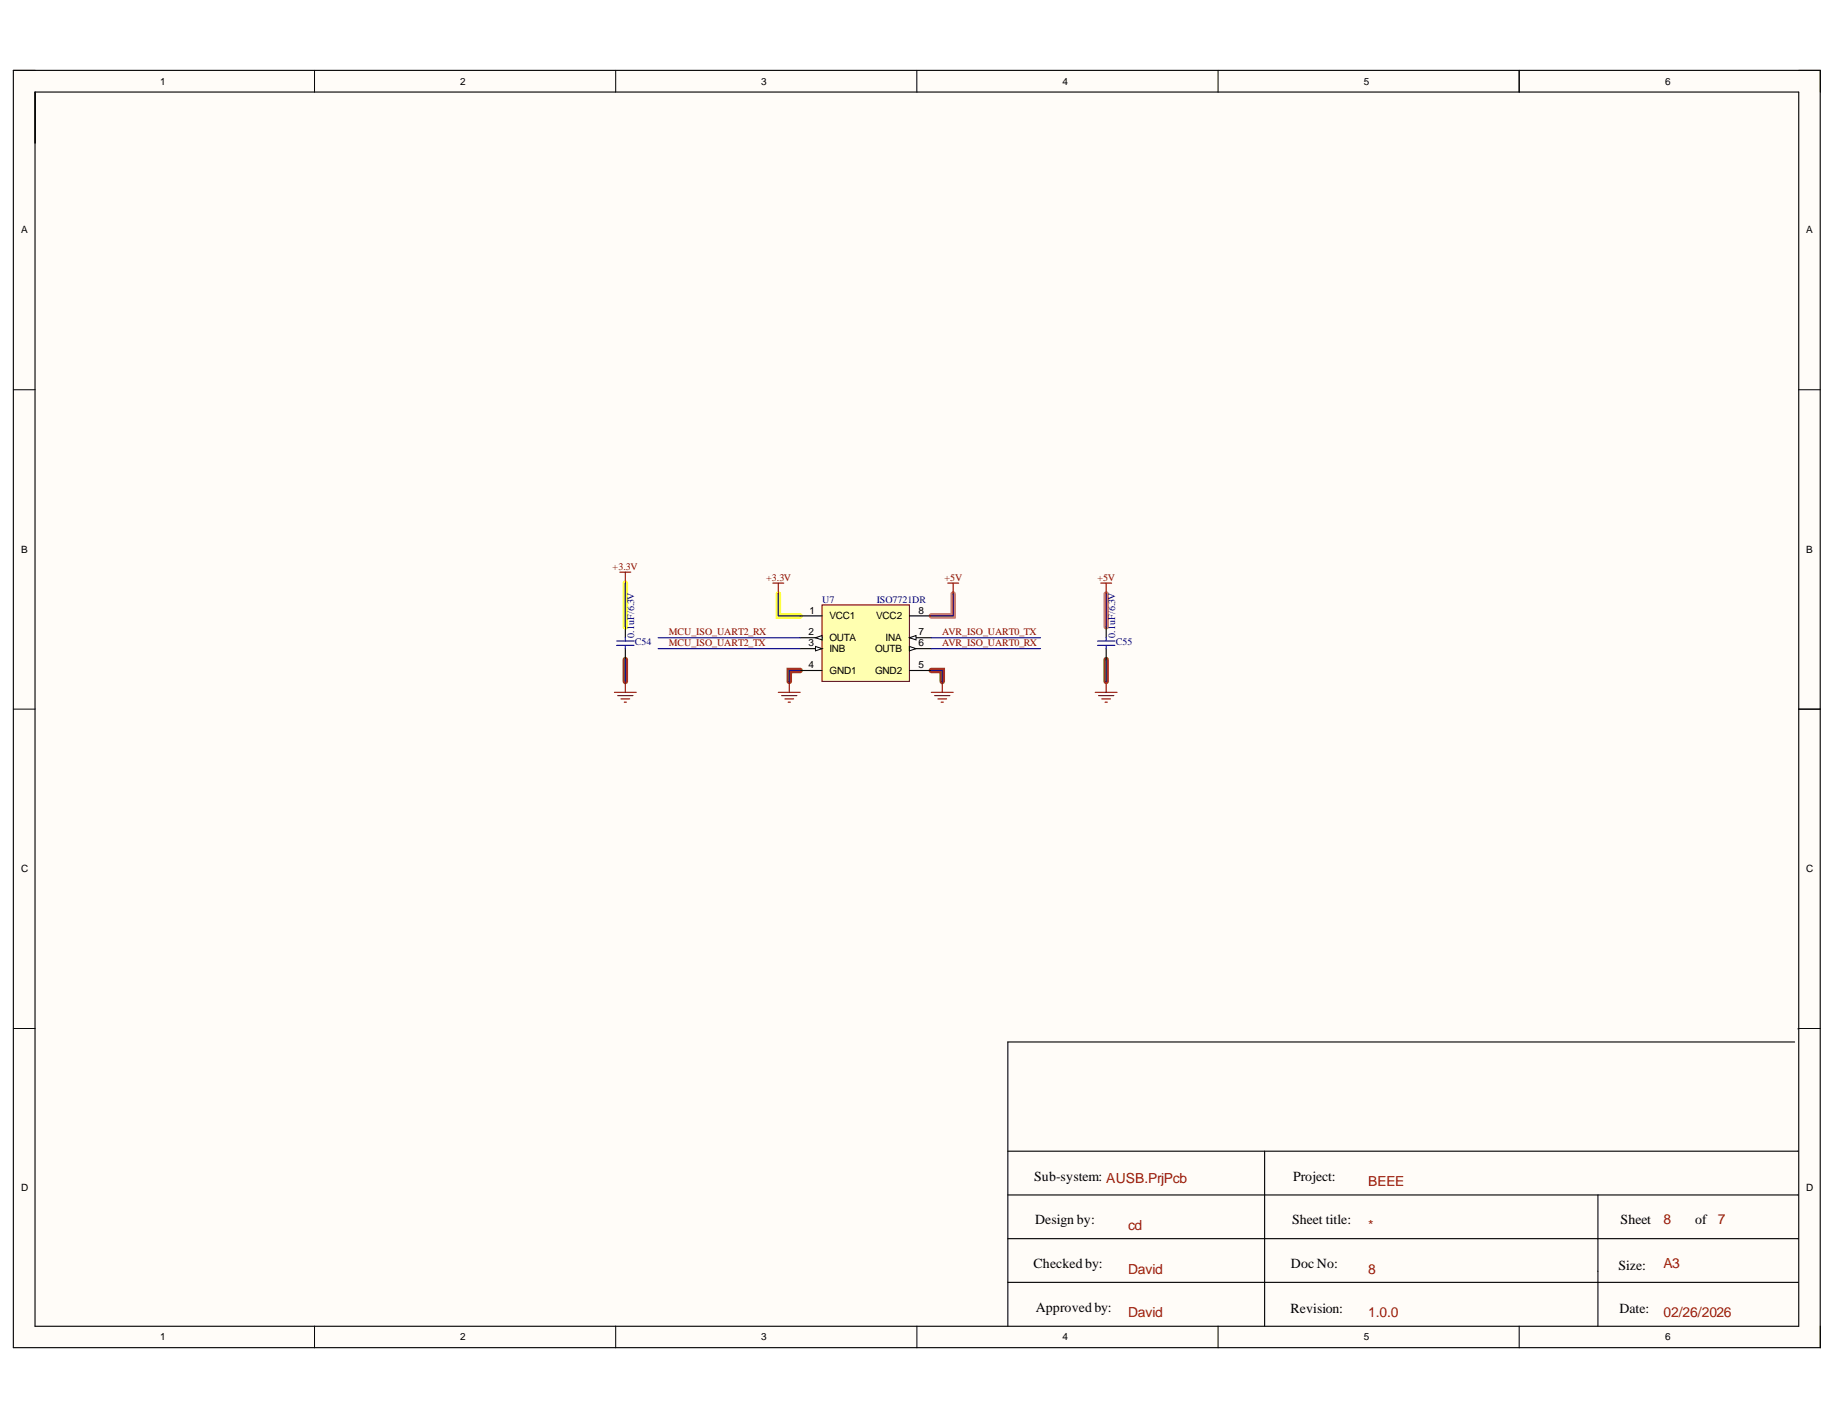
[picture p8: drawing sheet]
<svg xmlns="http://www.w3.org/2000/svg" width="279mm" height="216mm" viewBox="0 0 279 216" stroke-linecap="round" stroke-linejoin="round" font-family="sans-serif">
<g fill="#fffcf8">
<path d="M2 10.7h274.9v194.2h-274.9z" fill-rule="evenodd"/>
<path d="M5.4 14h268.1v187.6h-268.1z" fill-rule="evenodd"/>
</g>
<g fill="none" stroke="#000" stroke-width=".15">
<path d="M2 10.7h3.4M47.8 10.7v3.3M93.6 10.7v3.3M139.4 10.7v3.3M185.3 10.7v3.3M231.1 10.7v3.3M273.5 10.7h3.4v3.3M2 59.3h3.4M273.5 59.3h3.4M2 107.8h3.4M273.5 107.8h3.4M2 156.4h3.4"/>
<path d="M273.5 156.4h3.4M47.8 201.6v3.3M93.6 201.6v3.3M139.5 201.6v3.3M185.3 201.6v3.3M231.1 201.6v3.3M276.9 201.6v3.3"/>
</g>
<path d="M145 90.3v3.3h-3.4M168.2 90.3v5" fill="none" stroke="#ff6e6e" stroke-width=".85"/>
<path d="M95.1 88.7v6.6M118.4 90.3v3.3h3.3" fill="none" stroke="#ff0" stroke-width=".85"/>
<path d="M95.1 100.3v3.3M121.7 101.9h-1.7v1.7M141.6 101.9h1.7v1.7M168.2 100.3v3.3" fill="none" stroke="#960" stroke-width=".85"/>
<path d="M2 10.7h274.8v194.2h-274.8zM5.3 14h268.3v187.6h-268.3zM231.1 10.7v3.3M273.6 107.8h3.3M273 158.4h-119.7v43.2M273.5 156.4h.1M153.3 175h120.2M192.3 175v26.6M153.3 188.3h120.2M153.3 181.7h120.2M153.3 195h120.2M243 181.7v19.9" fill="none" stroke="#000" stroke-width=".17"/>
<path d="M125 92h13.3v11.6h-13.3z" fill-rule="evenodd" fill="#ffffb0"/>
<path d="M125 92h13.3v11.6h-13.3z" fill="none" stroke="#800000" stroke-width=".17"/>
<path d="M121.7 93.6h3.3M121.7 97h3.3" fill="none" stroke="#000" stroke-width=".17"/>
<path d="M124 97l1-.4v.7z" fill="#f8fcff"/>
<path d="M124 97l1-.4v.7z" fill="none" stroke="#000" stroke-width=".15"/>
<path d="M121.7 98.6h3.3" fill="none" stroke="#000" stroke-width=".17"/>
<path d="M124 98.3l1 .3-1 .4z" fill="#f8fcff"/>
<path d="M124 98.3l1 .3-1 .4z" fill="none" stroke="#000" stroke-width=".15"/>
<path d="M138.3 93.6h3.3M138.3 97h3.3M121.7 101.9h3.3" fill="none" stroke="#000" stroke-width=".17"/>
<path d="M138.3 97l1-.4v.7z" fill="#f8fcff"/>
<path d="M138.3 97l1-.4v.7z" fill="none" stroke="#000" stroke-width=".15"/>
<path d="M138.3 98.6h3.3" fill="none" stroke="#000" stroke-width=".17"/>
<path d="M138.3 98.3l1 .3-1 .4z" fill="#f8fcff"/>
<path d="M138.3 98.3l1 .3-1 .4z" fill="none" stroke="#000" stroke-width=".15"/>
<path d="M95.1 95.3v1.7M95.1 98.6v1.7M168.2 95.3v1.7M168.2 98.6v1.7M138.3 101.9h3.3" fill="none" stroke="#000" stroke-width=".17"/>
<g fill="none" stroke="#800000" stroke-width=".17">
<path d="M94.3 87h1.6M95.1 87v1.7M117.5 88.7h1.7M118.4 88.7v1.6M144.1 88.7h1.7M145 88.7v1.6M167.4 88.7h1.7M168.2 88.7v1.6M93.5 105.3h3.3M93.9 105.8h2.4M94.4 106.3h1.4M94.9 106.8h.4"/>
<path d="M95.1 103.6v1.7M118.4 105.3h3.3M118.9 105.8h2.3M119.4 106.3h1.3M119.9 106.8h.3M120 103.6v1.7M141.6 105.3h3.4M142.1 105.8h2.4M142.6 106.3h1.4M143.1 106.8h.4M143.3 103.6v1.7M166.6 105.3h3.3"/>
<path d="M167.1 105.8h2.3M167.6 106.3h1.3M168.1 106.8h.3M168.2 103.6v1.7"/>
</g>
<path d="M95.1 88.7v6.6M100.1 98.6h21.6M100.1 97h21.6M118.4 90.3v3.3h3.3M141.6 98.6h16.7M141.6 97h16.7M145 90.3v3.3h-3.4M168.2 90.3v5M95.1 100.3v3.3M121.7 101.9h-1.7v1.7M141.6 101.9h1.7v1.7M168.2 100.3v3.3" fill="none" stroke="#000080" stroke-width=".17"/>
<path d="M93.8 98.1h2.6M93.8 97.5h2.6M95.1 97v.5M95.1 98.1v.5M166.9 98.1h2.7M166.9 97.5h2.7M168.2 97v.5M168.2 98.1v.5" fill="none" stroke="#00f" stroke-width=".17"/>
<g font-size="2.1">
<text x="157.3" y="179.5">Sub-system: AUSB.PrjPcb</text>
<text x="196.7" y="179.5">Project:</text>
<text x="157.4" y="186.2">Design by:</text>
<text x="196.5" y="186.2">Sheet title:</text>
<text x="246.5" y="186.2">Sheet</text>
<text x="257.8" y="186.2">of</text>
<text x="157.2" y="192.9">Checkedby:</text>
<text x="196.3" y="192.9">Doc No:</text>
<text x="246.1" y="193">Size:</text>
<text x="157.5" y="199.4">Approvedby:</text>
<text x="196.3" y="199.6">Revision:</text>
<text x="246.3" y="199.6">Date:</text>
</g>
<g font-size="2.1" fill="#a61c00">
<text x="208.1" y="180.3">BEEE</text>
<text x="171.6" y="187">cd</text>
<text x="208.1" y="187">*</text>
<text x="253" y="186.2">8</text>
<text x="261.3" y="186.2">7</text>
<text x="171.6" y="193.7">David</text>
<text x="208.1" y="193.7">8</text>
<text x="253" y="192.9">A3</text>
<text x="171.6" y="200.3">David</text>
<text x="208.1" y="200.3">1.0.0</text>
<text x="253" y="200.3">02/26/2026</text>
</g>
<g font-size="1.5">
<text x="24.4" y="12.9">1</text>
<text x="70" y="12.9">2</text>
<text x="115.8" y="12.9">3</text>
<text x="161.6" y="12.9">4</text>
<text x="207.4" y="12.9">5</text>
<text x="253.2" y="12.9">6</text>
<text x="3.2" y="35.5">A</text>
<text x="274.7" y="35.5">A</text>
<text x="3.2" y="84">B</text>
<text x="274.7" y="84">B</text>
<text x="123.1" y="93.3">1</text>
<text x="126.2" y="94.1">VCC1</text>
<text x="133.3" y="94.1">VCC2</text>
<text x="139.7" y="93.3">8</text>
<text x="122.9" y="96.6">2</text>
<text x="122.9" y="98.3">3</text>
<text x="122.9" y="101.6">4</text>
<text x="126.2" y="97.4">OUTA</text>
<text x="126.2" y="99.1">INB</text>
<text x="133.1" y="99.1">OUTB</text>
<text x="134.7" y="97.4">INA</text>
<text x="139.7" y="96.6">7</text>
<text x="139.7" y="98.3">6</text>
<text x="139.7" y="101.6">5</text>
<text x="126.2" y="102.4">GND1</text>
<text x="133.1" y="102.4">GND2</text>
<text x="3.2" y="132.6">C</text>
<text x="274.7" y="132.6">C</text>
<text x="3.2" y="181.1">D</text>
<text x="274.7" y="181.1">D</text>
<text x="24.4" y="203.8">1</text>
<text x="70" y="203.8">2</text>
<text x="115.8" y="203.8">3</text>
<text x="161.6" y="203.8">4</text>
<text x="207.4" y="203.8">5</text>
<text x="253.2" y="203.8">6</text>
</g>
<g font-size="1.5" fill="#800000">
<text x="93.2" y="86.6">+3.3V</text>
<text x="116.5" y="88.3">+3.3V</text>
<text x="143.7" y="88.3">+5V</text>
<text x="166.9" y="88.3">+5V</text>
<text x="101.7" y="98.3">MCU_ISO_UART2_TX</text>
<text x="101.7" y="96.6">MCU_ISO_UART2_RX</text>
<text x="143.3" y="98.3">AVR_ISO_UART0_RX</text>
<text x="143.3" y="96.6">AVR_ISO_UART0_TX</text>
</g>
<g font-size="1.5" fill="#000080">
<text x="125.1" y="91.6">U7</text>
<text x="133.3" y="91.6">ISO7721DR</text>
<text x="96.5" y="96.9" transform="rotate(-90 96.5 96.9)">0.1uF/6.3V</text>
<text x="96.6" y="98.1">C54</text>
<text x="169.6" y="96.9" transform="rotate(-90 169.6 96.9)">0.1uF/6.3V</text>
<text x="169.7" y="98.1">C55</text>
</g>
</svg>
